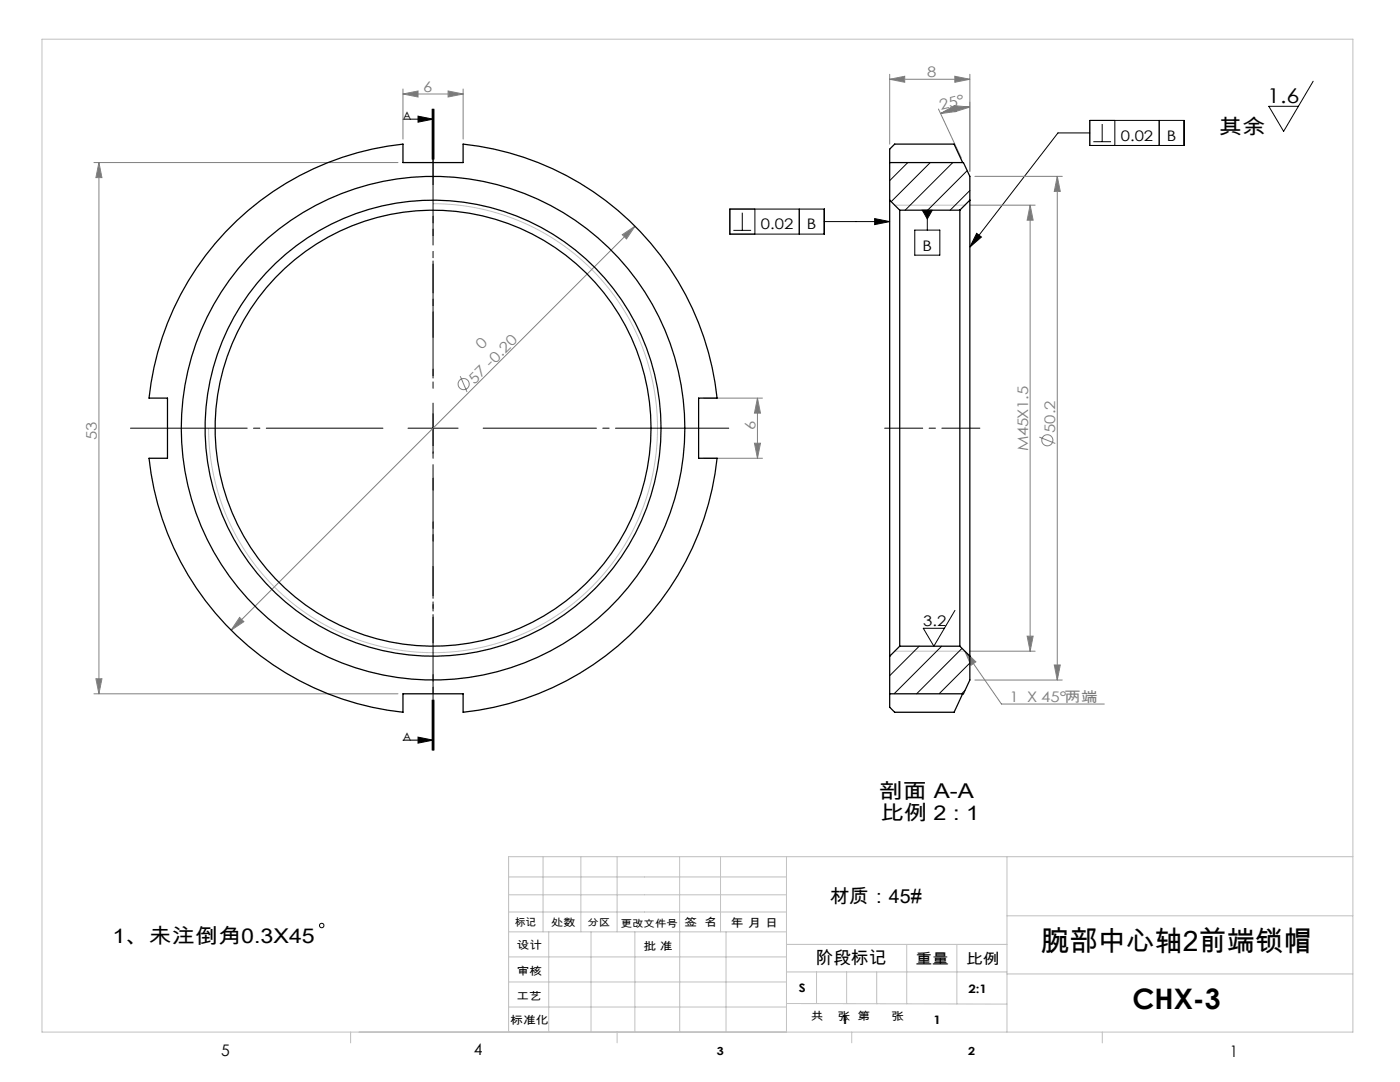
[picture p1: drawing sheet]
<svg xmlns="http://www.w3.org/2000/svg" width="279mm" height="216mm" viewBox="0 0 279 216" stroke-linecap="round" stroke-linejoin="round" font-family="sans-serif">
<g fill="none" stroke="#808080" stroke-width=".2">
<path d="M80.4 18.8l3-.6v1.2zM80.4 17.8v10M80.4 18.8h12M89.4 18.2l3 .6-3 .6zM92.4 17.8v10M177.6 15.8l3-.6v1.2zM177.6 14.8v14M177.6 15.8h16M190.6 15.2l3 .6-3 .6zM193.6 14.8v19.4M18.7 32.4h60.7M19.7 32.4l.6 3h-1.2z"/>
<path d="M19.7 32.4v106M187.3 21.8l4.6 9.7M187.7 22.7l2.7-1.6 .3 1.2zM190.5 21.1l3.1 .3-3 .9zM193.6 21.4a13.8 13.8 0 0 0-5.9 1.3M194.6 35.2h17.4M211 35.2l.6 3h-1.2zM211 35.2v100.5M124.2 46.8l2.5-1.7-1.7 2.6zM126.7 45.1l-80.6 80.6M193.6 40.9h13M205.6 40.9v89"/>
<path d="M205.6 40.9l.6 3h-1.2zM91.9 75.1l1.3 3.1M140.4 79.4h11.8M151.2 79.4l.6 3h-1.2zM151.2 79.4v12M140.4 91.4h11.8M150.6 88.4h1.2l-.6 3zM207.4 87.2l3.2 1.3M18.7 138.4h60.7M19.1 135.4h1.2l-.6 3zM47.8 123.2l.9 .8-2.6 1.7zM192.6 129.9l2.2 2.2-1 .6z"/>
<path d="M192.6 129.9l7.3 10.6h20.5M193.6 129.9h13M194.6 135.7h17.4M205 126.9h1.2l-.6 3zM210.4 132.7h1.2l-.6 3z"/>
<circle cx="92.5" cy="76.6" r="1.11"/>
<circle cx="209" cy="87.9" r="1.11"/>
</g>
<g fill="none" stroke="#000" stroke-width=".2">
<path d="M262.1 16.2l-5.9 10-3-5h5.9M80.4 23.8h6M83.4 23.2l3 .6-3 .6zM86.2 21.8v10M86.4 21.8v10M86.6 21.8v10M217.5 24h18.8v5h-18.8zM217.5 26.5h-6.4l-17.5 22.8M218.2 28.3h3.5M220 24.8v3.5M222.5 24v5M231.3 24v5"/>
<path d="M145.7 41.7h18.8v5h-18.8zM146.4 46h3.5M148.1 42.4v3.6M150.7 41.7v5M159.5 41.7v5M164.5 44.2h13.1M174.6 43.6l3 .6-3 .6zM182.6 45.9h5v5h-5zM184.1 41.9h2l-1 1.8zM185.1 41.9v4M194.9 46.6l1 .7-2.3 2zM81.4 85.4h10"/>
<path d="M86.4 80.4v10M86.2 139.7v10M86.4 139.7v10M86.6 139.7v10zM190.6 121.8l-4.2 7.1-2.1-3.5h4.2M80.4 147.7h6M83.4 147.1l3 .6-3 .6z"/>
<circle cx="64.2" cy="184.7" r=".44"/>
</g>
<g fill="none" stroke="#c0c0c0" stroke-width=".2">
<path d="M8.4 7.8h261.6v198.1h-261.6zM86.4 40.6a44.8 44.8 0 0 1 44.8 44.8 44.8 44.8 0 0 1-44.8 44.8 44.8 44.8 0 0 1-44.8-44.8M178.6 40.9h14M178.6 129.9h14M101.5 178.5h55.5M101.5 175h55.5M108.4 170.9v15M115.9 170.9v15M123.2 170.9v15M135.6 170.9v15M143.8 170.9v15M157 170.9v35"/>
<path d="M201 170.9v35M270 170.9h-168.5v35M101.5 195.9h55.5M101.5 190.9h55.5M101.5 185.9h55.5M101.5 182h55.5M109.5 185.9v20M118 185.9v20M126.7 185.9v20M135.7 185.9v20M144.9 185.9v20M157 188.4h44"/>
<path d="M157 193.9h44M163 193.9v6.4M169 193.9v6.4M175 193.9v6.4M181 188.4v11.9M191 188.4v11.9M201 194.3h69M201 182.7h69M70 205.9v2.2M101.5 200.9h55.5M123.2 205.9v2.2M157 200.2l44 .2"/>
<path d="M170 205.9v2.2M220 205.9v2.2"/>
</g>
<path d="M86.4 75.4v-49.2" fill="none" stroke="#000" stroke-width=".2" stroke-dasharray="30.5 1.3 1.3 1.3" stroke-dashoffset="7.7"/>
<path d="M76.4 85.4h-50.4" fill="none" stroke="#000" stroke-width=".2" stroke-dasharray="30.5 1.3 1.3 1.3" stroke-dashoffset="7.2"/>
<path d="M86.4 95.4v50.6" fill="none" stroke="#000" stroke-width=".2" stroke-dasharray="30.5 1.3 1.3 1.3" stroke-dashoffset="7.1"/>
<path d="M96.4 85.4h49" fill="none" stroke="#000" stroke-width=".2" stroke-dasharray="30.5 1.3 1.3 1.3" stroke-dashoffset="7.9"/>
<path d="M195.6 85.4h-19" fill="none" stroke="#000" stroke-width=".2" stroke-dasharray="30.5 1.3 1.3 1.3" stroke-dashoffset="22.9"/>
<path d="M86.4 21.8v127.9" fill="none" stroke="#000" stroke-width=".2" stroke-dasharray="6.3 1.3 1.3 1.3 5.1" stroke-dashoffset=".2"/>
<g fill="#000">
<path d="M83.4 23.2l3 .6-3 .6zM83.4 147.1l3 .6-3 .6z"/>
<path d="M174.6 43.6l3 .6-3 .6zM194.9 46.6l1 .7-2.3 2zM184.1 41.9l1 1.8 1-1.8z"/>
</g>
<g fill="#808080">
<path d="M192.6 129.9l2.2 2.2-1 .6z"/>
<path d="M205.6 40.9l.6 3h-1.2zM205 126.9h1.2l-.6 3z"/>
<path d="M177.6 15.8l3-.6v1.2zM190.6 15.2l3 .6-3 .6z"/>
<path d="M89.4 18.2l3 .6-3 .6zM80.4 18.8l3-.6v1.2z"/>
<path d="M190.5 21.1l3.1 .3-3 .9zM187.7 22.7l2.7-1.6 .3 1.2z"/>
<path d="M47.8 123.2l-1.7 2.5 2.6-1.7zM124.2 46.8l.8 .9 1.7-2.6z"/>
<path d="M19.7 32.4l.6 3h-1.2zM19.1 135.4h1.2l-.6 3zM211 35.2l.6 3h-1.2zM210.4 132.7h1.2l-.6 3z"/>
<path d="M151.2 79.4l.6 3h-1.2zM150.6 88.4h1.2l-.6 3z"/>
</g>
<g fill="none" stroke="#000" stroke-width=".25">
<path d="M177.6 39.9v91M177.6 32.4h14.7l1.3 2.8v4.7M177.6 39.9l2 2M192.1 32.4l-1.7-3.6h-11.8l-1 1v10.1M193.6 39.9v91M193.6 39.9l-2 2M45 46.2a57 57 0 0 1 35.4-17.4v3.6h12v-3.6a57 57 0 0 1 50.7 50.6h-3.7v12h3.7a57 57 0 0 1-50.7 50.7v-3.7h-12v3.7a57 57 0 0 1-50.7-50.7h3.7v-12h-3.7a57 57 0 0 1 15.3-33.2zM179.6 41.9v87M179.6 41.9h12M191.6 41.9v87M177.6 130.9v10.2l1 1h11.8l1.7-3.7M179.6 128.9l-2 2"/>
<path d="M179.6 128.9h12M191.6 128.9l2 2M193.6 130.9v4.8l-1.3 2.7h-14.7"/>
<circle cx="86.4" cy="85.4" r="45.5"/>
<circle cx="86.4" cy="85.4" r="50.2"/>
<circle cx="86.4" cy="85.4" r="43.5"/>
</g>
<path d="M181.2 32.4l-3.6 3.6M185.7 32.4l-7.8 7.8M190.1 32.4l-9.5 9.5M193 34.1l-7.9 7.8M193.6 38l-4 3.9M183.4 128.9l-5.8 5.9M187.9 128.9l-9.5 9.5M192 129.4l-9.1 9M192.6 137.8l-.7 .6M193.6 132.3l-6.2 6.1" fill="none" stroke="#000" stroke-width=".2"/>
<g font-size="5.6">
<text x="207.8" y="189.7">腕部中心轴2前端锁帽</text>
<text x="226" y="201.3">CHX-3</text>
</g>
<g font-size="4.1">
<text x="252.9" y="20.6">1.6</text>
<text x="243.2" y="26.7">其余</text>
<text x="175.4" y="159.2">剖面 A-A</text>
<text x="175.7" y="163.7">比例 2 : 1</text>
<text x="22.4" y="188.2">1、未注倒角0.3X45</text>
</g>
<text font-size="3.9" x="165.6" y="180.1">材质：45#</text>
<text font-size="3.5" x="162.8" y="192.3">阶段标记</text>
<g font-size="3.2">
<text x="44.2" y="210.6">5</text>
<text x="94.6" y="210.6">4</text>
<text x="245.4" y="210.9">1</text>
</g>
<g font-size="2.9" fill="#808080">
<text x="185" y="15.4">8</text>
<text x="84.5" y="18.3">6</text>
<text x="187.8" y="22" transform="rotate(-14 187.8 22)">25°</text>
<text x="96.2" y="69.8" transform="rotate(-45 96.2 69.8)">0</text>
<text x="94.7" y="76.7" transform="rotate(-45 94.7 76.7)">57 -0.20</text>
<text x="19.3" y="87.9" transform="rotate(-90 19.3 87.9)">53</text>
<text x="150.8" y="85.7" transform="rotate(-90 150.8 85.7)">6</text>
<text x="205.2" y="90" transform="rotate(-90 205.2 90)">M45X1.5</text>
<text x="210.6" y="86.4" transform="rotate(-90 210.6 86.4)">50.2</text>
<text x="201.4" y="140.1">1 X 45°两端</text>
</g>
<g font-size="2.9">
<text x="223.7" y="28.1">0.02</text>
<text x="232.9" y="28.1">B</text>
<text x="151.8" y="45.8">0.02</text>
<text x="161.1" y="45.8">B</text>
<text x="184.1" y="50">B</text>
<text x="184.2" y="125">3.2</text>
<text x="182.7" y="192.3">重量</text>
<text x="192.8" y="192.4">比例</text>
</g>
<g font-size="2.3">
<text x="80.4" y="23.9">A</text>
<text x="80.4" y="147.8">A</text>
<text x="145.8" y="185">年 月 日</text>
<text x="159.4" y="198">S</text>
<text x="193.3" y="198.2">2:1</text>
<text x="167.9" y="204.4">1</text>
<text x="186.3" y="204.4">1</text>
</g>
<g font-size="2.2">
<text x="136.6" y="184.8">签 名</text>
<text x="103.1" y="189.5">设计</text>
<text x="128.4" y="189.5">批 准</text>
<text x="103.1" y="194.5">审核</text>
<text x="103" y="199.6">工艺</text>
<text x="161.8" y="203.5">共</text>
<text x="167.2" y="203.5">张 第</text>
<text x="177.9" y="203.5">张</text>
<text x="101.8" y="204.4">标准化</text>
<text x="143.1" y="210.5">3</text>
<text x="193.2" y="210.5">2</text>
</g>
<g font-size="2.1">
<text x="102.8" y="184.7">标记</text>
<text x="110" y="184.8">处数</text>
</g>
<g font-size="2">
<text x="117.3" y="184.8">分区</text>
<text x="123.9" y="184.9">更改文件号</text>
</g>
</svg>
